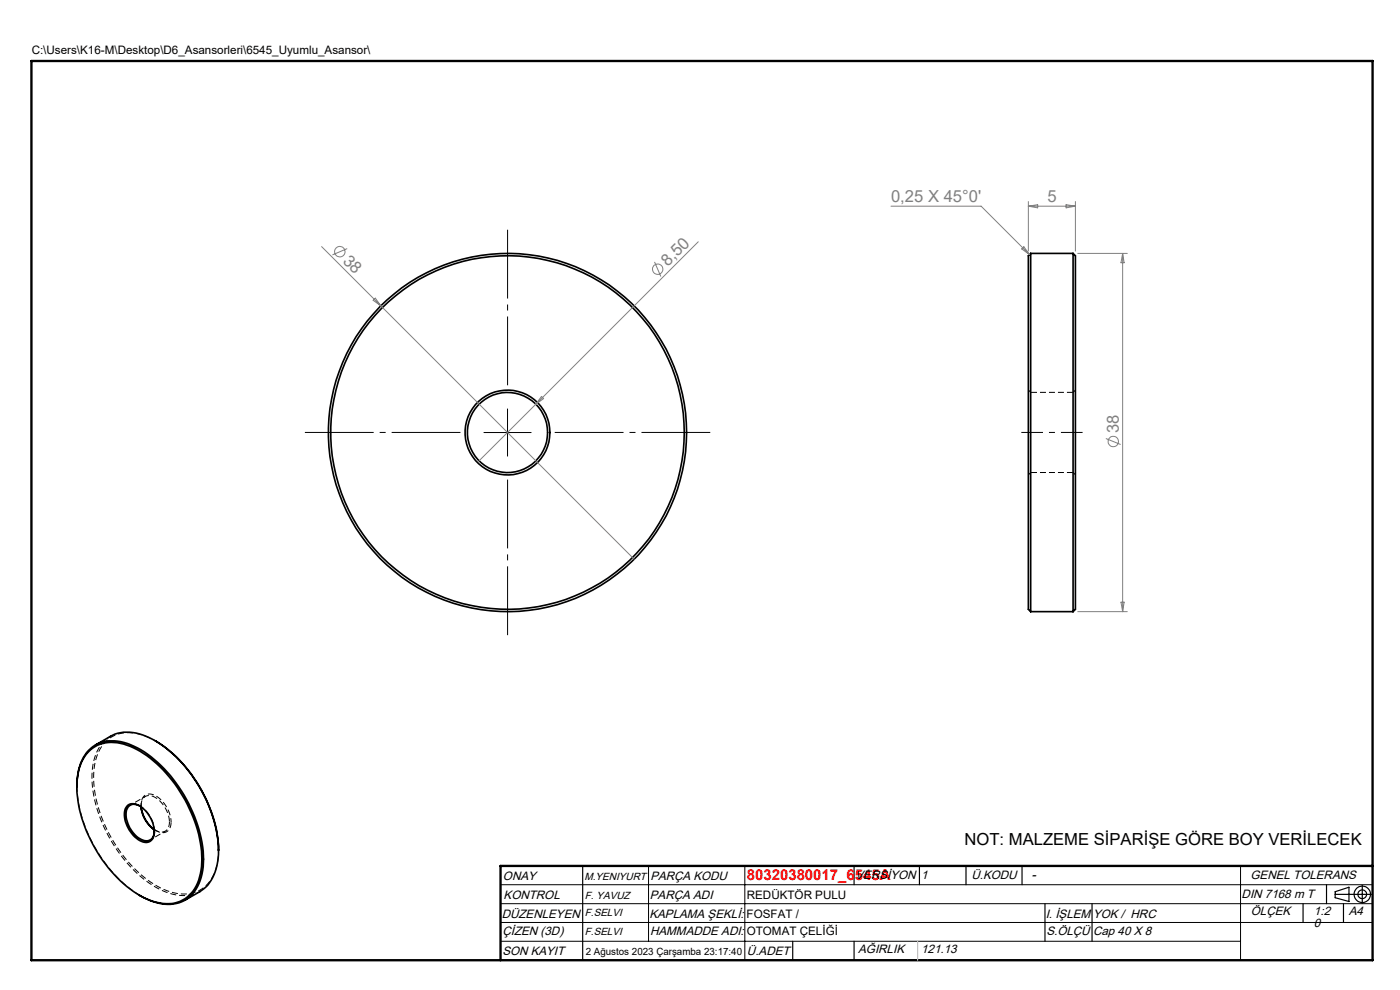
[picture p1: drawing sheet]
<svg xmlns="http://www.w3.org/2000/svg" width="297mm" height="210mm" viewBox="0 0 297 210" stroke-linecap="round" stroke-linejoin="round" font-family="sans-serif">
<g fill="none" stroke="#000" stroke-width=".25">
<path d="M123.6 183.7v20M168.2 199.7v4M181.2 183.7v4M181.2 199.7v4M195.1 183.7v4M204.9 183.7v4M216.8 183.7v4M221.7 191.7v8M231.7 191.7v8M276.4 191.7v4M281.4 187.7v4M283.2 189.7h7.8"/>
<path d="M283.2 189.2l3-1v3l-3-.8zM285 191.7v4M289 187.8v3.8M106.2 203.7h185"/>
<circle cx="289" cy="189.7" r=".93"/>
<circle cx="289" cy="189.7" r="1.74"/>
</g>
<path d="M102.7 91.7h10M107.7 86.7v10.1M106.2 187.7h185M106.2 191.7h185M106.2 195.7h185M106.2 199.7h157M137.6 183.7v16M158 183.7v20M263.2 183.7v20" fill="none" stroke="#000" stroke-width=".21"/>
<path d="M6.7 12.9h284.5v190.8h-284.5zM291.2 183.7h-185v20" fill="none" stroke="#000" stroke-width=".5"/>
<path d="M194.7 199.7v4" fill="none" stroke="#c0c0c0" stroke-width=".25"/>
<g fill="none" stroke="#000" stroke-width=".35">
<path d="M218.7 53.8v75.9M218.7 53.8l-.5 .4v75l.5 .5M218.7 53.8h8.9M227.6 53.8v75.9M227.6 53.8l.5 .4v75l-.5 .5M218.7 129.7h8.9M19.2 159.1a7.9 7.9 0 0 1 8.4-.8 26.6 26.6 0 0 1 13 14.1 21.2 21.2 0 0 1 1.7 13.6 7.2 7.2 0 0 1-9.7 5.2 23 23 0 0 1-11.4-9.6 27 27 0 0 1-4.9-15.9 9.9 9.9 0 0 1 2.9-6.6zM20.2 158l3.2-1.8a9.1 9.1 0 0 1 9 .6 29.5 29.5 0 0 1 13.5 19.2l.4 2.7 .1 1.7M32.9 157.1a29.2 29.2 0 0 1 13.5 23.3M16.3 166.9a10.7 10.7 0 0 1 2.9-8.1 7.8 7.8 0 0 1 8.6-.8 26.2 26.2 0 0 1 12.2 12.5 24.2 24.2 0 0 1 2.9 14.9 7.3 7.3 0 0 1-7.4 6.4 12.4 12.4 0 0 1-5.9-1.9M27.2 170.8a2.61 2.61 0 0 1 3.1 .7 6.1 6.1 0 0 1 2.2 6.3 1.9 1.9 0 0 1-2.8 .5 6.5 6.5 0 0 1-3.1-6.8zM29.7 171a1.85 1.85 0 0 0-2.2-.1 1.85 1.85 0 0 0-.8 2.1 6 6 0 0 0 4.3 5.4 1.74 1.74 0 0 0 1.7-2.1"/>
<path d="M29.9 171.2a6.7 6.7 0 0 0 2.8 4.8 7.1 7.1 0 0 1-2.7-4.8M46.4 180.4a10.4 10.4 0 0 1-3.2 8.2l-4 2.4"/>
<circle cx="107.7" cy="91.7" r="37.5"/>
<circle cx="107.7" cy="91.7" r="38"/>
<circle cx="107.7" cy="91.7" r="9"/>
<circle cx="107.7" cy="91.7" r="8.5"/>
</g>
<path d="M218.7 83.2l-.5-.5M228.2 82.7l-.5 .5M218.2 100.7l.5-.5M227.7 100.2l.5 .5" fill="none" stroke="#000" stroke-width=".21" stroke-dasharray="1.3 .6" stroke-dashoffset=".4" stroke-linecap="butt"/>
<path d="M227.7 83.2h-9M218.7 100.2h9M29.9 171.1a1.91 1.91 0 0 1 1-2.2 1.91 1.91 0 0 1 2.3 .4 6.7 6.7 0 0 1 2.7 5.1" fill="none" stroke="#000" stroke-width=".21" stroke-dasharray="1.3 .6" stroke-dashoffset="-.1" stroke-linecap="butt"/>
<path d="M29.8 171l-.2-.1M29.9 170.7v.2M32.7 176a2.03 2.03 0 0 0 3.4-.5l.2-1.1M32.8 176.4v-.2M32.9 176.1l.2 .1M29.8 190a29.7 29.7 0 0 1-13.5-23.3" fill="none" stroke="#000" stroke-width=".21" stroke-dasharray="1.3 .6" stroke-linecap="butt"/>
<path d="M23.4 156.2a8.8 8.8 0 0 0-3.9 7.5 28.8 28.8 0 0 0 7.4 19.3 18.6 18.6 0 0 0 11.1 6.9 7.1 7.1 0 0 0 4.4-.8M36.3 174.4a6.6 6.6 0 0 0-4.1-5.9 1.92 1.92 0 0 0-2.3 2.4l.1 .2M46.4 180.2a9.6 9.6 0 0 1-3.6 8.4 8.7 8.7 0 0 1-8.8-.3 28.7 28.7 0 0 1-13.1-16.8 16.6 16.6 0 0 1 .3-12.6 7 7 0 0 1 8.6-3.1l1.4 .5 1.9 .9" fill="none" stroke="#000" stroke-width=".21" stroke-dasharray="1.3 .6" stroke-dashoffset=".5" stroke-linecap="butt"/>
<path d="M32.8 176.3a6.6 6.6 0 0 0-3.1-5.4" fill="none" stroke="#000" stroke-width=".21" stroke-dasharray="1.3 .6" stroke-dashoffset=".3" stroke-linecap="butt"/>
<path d="M35.9 174.4a1.87 1.87 0 0 1-1 2 1.87 1.87 0 0 1-2.2-.4" fill="none" stroke="#000" stroke-width=".21" stroke-dasharray="1.3 .6" stroke-dashoffset=".2" stroke-linecap="butt"/>
<path d="M30.8 168.9l-3.2 1.9M31.9 178.1l3.2-1.8" fill="none" stroke="#000" stroke-width=".21" stroke-dasharray="1.3 .6" stroke-dashoffset=".7" stroke-linecap="butt"/>
<g fill="none" stroke="#808080" stroke-width=".21">
<path d="M68.2 52.3l12.6 12.6M73.7 52.7l-3.2 1.4M138.9 55.6l1.3 3.1M148.1 51.3l-46.5 46.4M189 43.7h19.1l10.3 10.3M216.7 52.8l.5-.5 1.2 1.7zM218.2 43.7h9.9M218.2 42.7v10.6M218.2 43.7l1.9-.3v.7zM226.2 43.4l1.9 .3-1.9 .4zM228.1 42.7v10.6M228.6 53.8h10.5"/>
<path d="M238.2 53.8v75.9M238.2 53.8l.3 1.9h-.7zM79.2 63.7l.4-.5 1.2 1.7zM80.8 64.9l53.7 53.7M114.9 84.1l.4 .5-1.6 1.2zM234.6 93l3.1 1.3M228.6 129.7h10.5M237.8 127.7h.7l-.3 2z"/>
<circle cx="72.1" cy="53.4" r="1.1"/>
<circle cx="139.5" cy="57.1" r="1.11"/>
<circle cx="236.2" cy="93.7" r="1.09"/>
</g>
<path d="M229.7 91.7h-13" fill="none" stroke="#000" stroke-width=".21" stroke-dasharray="15.2 1.3 1.3 1.3" stroke-dashoffset="10.6" stroke-linecap="butt"/>
<path d="M97.7 91.7h-33M107.7 81.7v-33M117.7 91.7h33M107.7 101.7v33" fill="none" stroke="#000" stroke-width=".21" stroke-dasharray="15.2 1.3 1.3 1.3" stroke-dashoffset=".6" stroke-linecap="butt"/>
<g font-size="3.5" fill="#808080">
<text x="189" y="42.9">0,25 X 45°0'</text>
<text x="222.2" y="42.9">5</text>
<text x="72.6" y="55.5" transform="rotate(45 72.6 55.5)">38</text>
<text x="141.7" y="56.6" transform="rotate(-45 141.7 56.6)">8,50</text>
<text x="237.4" y="91.8" transform="rotate(-90 237.4 91.8)">38</text>
</g>
<text font-size="3.5" x="204.6" y="179.3">NOT: MALZEME SİPARİŞE GÖRE BOY VERİLECEK</text>
<text font-size="3.2" fill="#f00" x="158.4" y="186.7">80320380017_6545A</text>
<text font-size="2.8" x="218.8" y="186.4">-</text>
<g font-size="2.6">
<text x="106.7" y="186.7">ONAY</text>
<text x="106.8" y="190.6">KONTROL</text>
<text x="137.9" y="190.6">PARÇA ADI</text>
<text x="138" y="186.7">PARÇA KODU</text>
<text x="181.5" y="186.4">VERSİYON</text>
<text x="195.4" y="186.4">1</text>
<text x="206.1" y="186.4">Ü.KODU</text>
<text x="263.4" y="190.5">DIN 7168 m T</text>
<text x="265.3" y="186.4">GENEL TOLERANS</text>
<text x="106.4" y="194.8">DÜZENLEYEN</text>
<text x="137.8" y="194.8">KAPLAMA ŞEKLİ:</text>
<text x="221.8" y="194.8">I. İŞLEM</text>
<text x="231.9" y="194.8">YOK / HRC</text>
<text x="265.4" y="194.2">ÖLÇEK</text>
<text x="278.8" y="194.2">1:2</text>
<text x="278.8" y="196.6">0</text>
<text x="286.1" y="194.2">A4</text>
<text x="106.6" y="198.4">ÇİZEN (3D)</text>
<text x="106.6" y="202.6">SON KAYIT</text>
<text x="137.9" y="198.4">HAMMADDE ADI:</text>
<text x="158.5" y="202.6">Ü.ADET</text>
<text x="182.1" y="202.2">AĞIRLIK</text>
<text x="195.4" y="202.2">121.13</text>
<text x="222" y="198.3">S.ÖLÇÜ</text>
<text x="231.9" y="198.3">Cap 40 X 8</text>
</g>
<g font-size="2.5">
<text x="6.7" y="11.5">C:\Users\K16-M\Desktop\D6_Asansorleri\6545_Uyumlu_Asansor\</text>
<text x="158.4" y="190.6">REDÜKTÖR PULU</text>
<text x="158.4" y="194.8">FOSFAT /</text>
<text x="158.4" y="198.4">OTOMAT ÇELİĞİ</text>
</g>
<g font-size="2.2">
<text x="124" y="186.7">M.YENIYURT</text>
<text x="124.1" y="190.6">F. YAVUZ</text>
<text x="124.1" y="194.3">F.SELVI</text>
<text x="124.1" y="198.4">F.SELVI</text>
</g>
<text font-size="2.1" x="124.3" y="202.6">2 Ağustos 2023 Çarşamba 23:17:40</text>
</svg>
